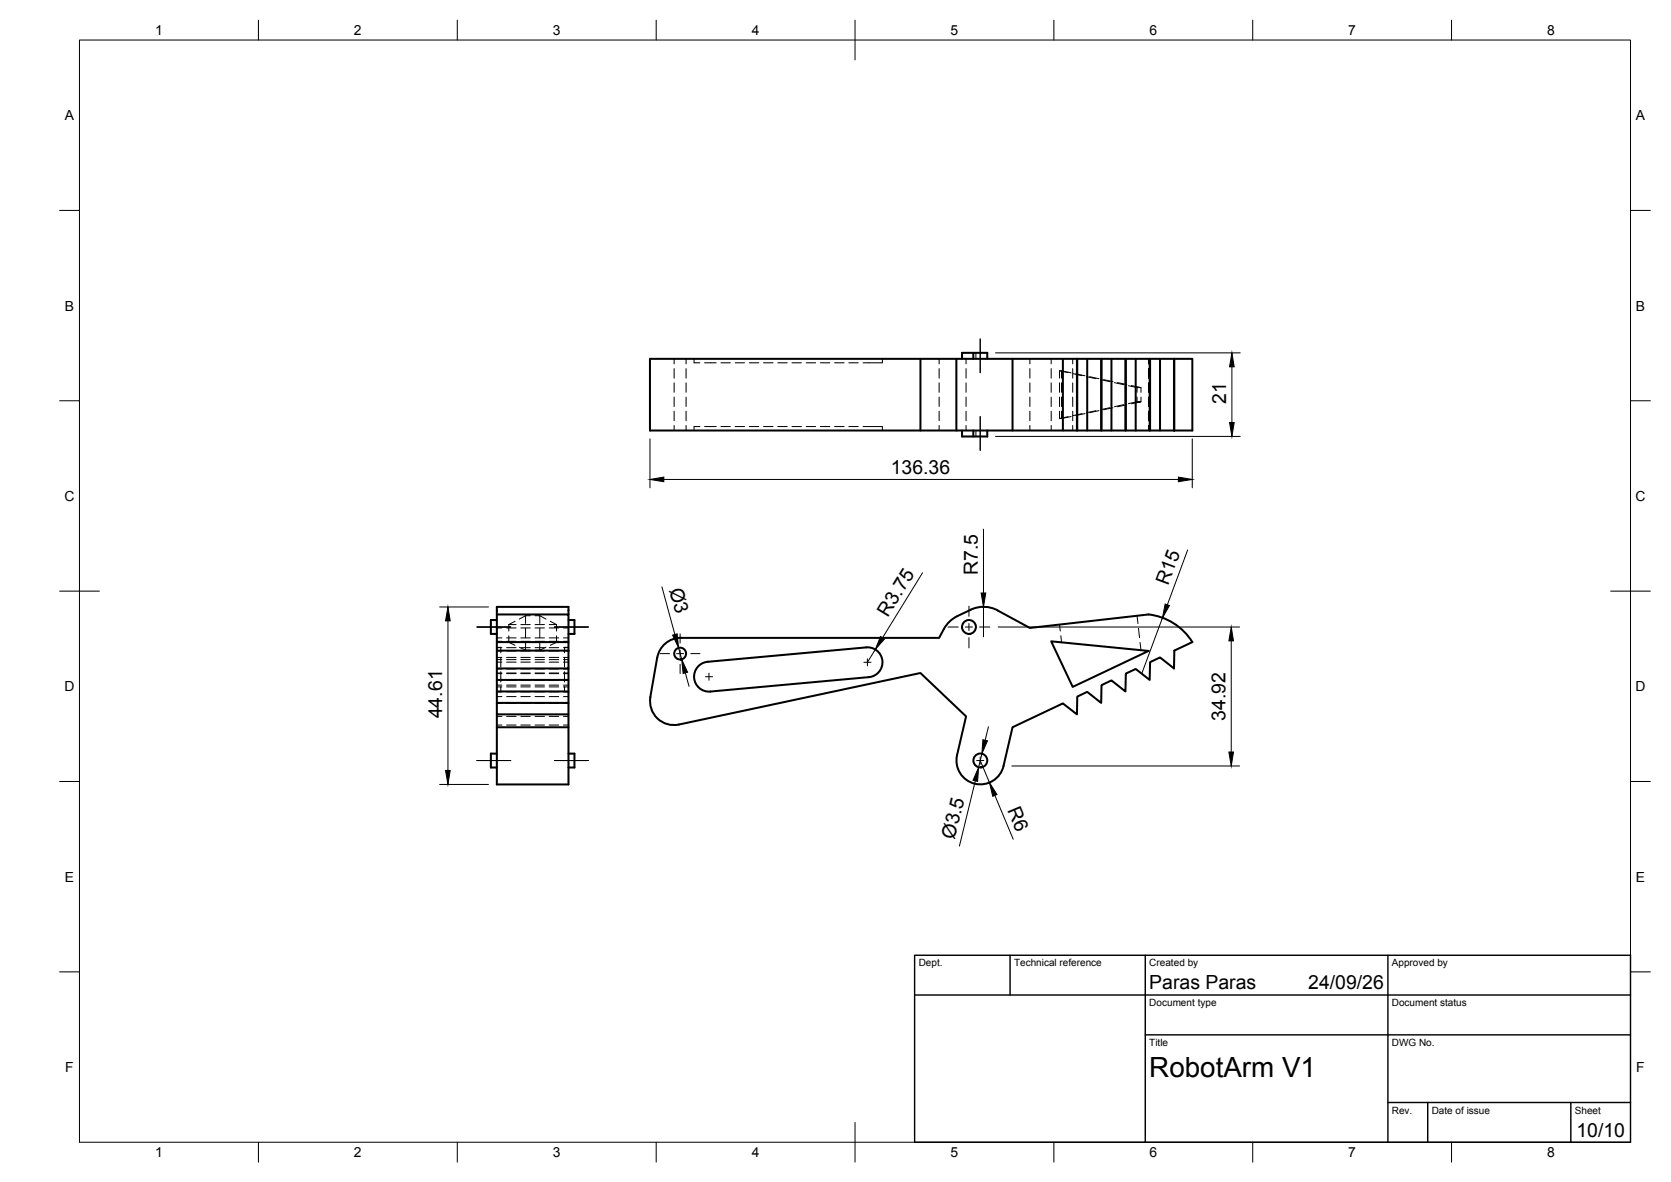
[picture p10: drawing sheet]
<svg xmlns="http://www.w3.org/2000/svg" width="420mm" height="297mm" viewBox="0 0 420 297" stroke-linecap="round" stroke-linejoin="round" font-family="sans-serif">
<!-- layer: Visible -->
<g fill="none" stroke="#000" stroke-width=".51">
<path d="M231.4 90.2v18M240.5 90.2v18M241.9 90.2v-1.5h6.3v1.5M244.7 88.7v1.5M254.6 90.2v18M267.3 90.2v18M270.8 90.2v18M270.9 90.2v18M273.4 90.2v18M276.9 90.2v18M277 90.2v18M279.5 90.2v18"/>
<path d="M283 90.2v18M283.1 90.2v18M285.6 90.2v18M289.1 90.2v18M289.2 90.2v18M291.7 90.2v18M295.2 90.2l.1 18zM295.2 90.2h-131.8v18h131.8M295.3 90.2h4.5v18h-4.5M241.9 108.2v1.5h6.3v-1.5M244.7 108.2v1.5M124.9 155.8h-1.5v3.5h1.5"/>
<path d="M124.9 154.4h18v7h-18M142.9 155.8h1.5v3.5h-1.5M142.9 154.4v-1.9h-18v11M237.3 158.1l-1.2 2.2h-64.9a6 6 0 0 0-5.9 4.9l-1.8 10M244.1 153.2a7.5 7.5 0 0 1 6.8 .2M244.1 153.2l-4.5 2.3-1.5 1.4-.8 1.2M250.9 153.4l8.1 4.4 29.8-3.4M288.8 154.4a15 15 0 0 1 11 7l-4.5 2.1-.1 4.5-3.5-2.8-2.5 1.2-.1 4.5-3.5-2.8-2.5 1.2-.1 4.5-3.5-2.8-2.5 1.2-.1 4.4-3.5-2.7-2.5 1.2-.1 4.4-3.5-2.7-12.7 6-2.3 9.7a6 6 0 0 1-7.2 4.5 6 6 0 0 1-4.5-7.2l2.3-9.8-11.5-10.9-60.7 13M124.9 163.5h18v4.5h-18zM124.9 168v29.1h18v-29.1M124.9 179.5h18M124.9 170.9h18"/>
<path d="M124.9 176.6h18M124.9 173.8h18M142.9 161.4v2.1M163.5 175.2a6 6 0 0 0 7.2 6.9M218.5 170.2l-39.9 3.6M218.5 170.2a3.8 3.8 0 0 0 3.4-4.1 3.8 3.8 0 0 0-4.1-3.4l-39.9 3.6a3.8 3.8 0 0 0-3.4 4.1 3.8 3.8 0 0 0 4.1 3.4M264.3 161.2l24.5 2.4-19.1 9zM124.9 189.4h-1.5v3.5h1.5M124.9 182.8h18M142.9 189.4h1.5v3.5h-1.5"/>
<circle cx="243.6" cy="157.6" r="1.75"/>
<circle cx="171" cy="164.2" r="1.49"/>
<circle cx="246.5" cy="191.1" r="1.75"/>
</g>
<!-- layer: Hidden -->
<g fill="none" stroke="#000" stroke-width=".25">
<path d="M169.5 90.2v1.2M169.5 92.6v2.4M169.5 96.2v2.4M169.5 99.8v2.4M172.5 90.2v1.2M172.5 92.6v2.4M172.5 96.2v2.4M172.5 99.8v2.4M174.5 90.2v1h1.5M177.2 91.2h2.9M181.3 91.2h2.3M184.8 91.2h2.4"/>
<path d="M188.4 91.2h2.4M192 91.2h2.4M195.6 91.2h2.4M199.1 91.2h2.4M202.7 91.2h2.4M206.3 91.2h2.4M209.8 91.2h2.4M213.4 91.2h2.4M221.9 90.2v1h-4.9M236.1 90.2v1.2M236.1 92.6v2.4M236.1 96.2v2.4"/>
<path d="M236.1 99.8v2.4M242.9 90.2v1.2M242.9 92.6v2.4M242.9 96.2v2.4M242.9 99.8v2.4M245.4 88.7v1.5M259 90.2v1.2M259 92.6v2.4M259 96.2v2.4M259 99.8v2.4M264.3 90.2v1.2M264.3 92.6v2.4"/>
<path d="M264.3 96.2v2.4M264.3 99.8v2.4M266.4 93.2l2.9 .5M266.4 93.2v1.8M266.4 96.2v2.4M266.4 99.8v2.4M266.4 93.2l2.2 .4M266.9 93.2v1.8M266.9 96.2v2.4M266.9 99.8v2.4M269.7 90.2v1.2M269.7 92.6v2.4"/>
<path d="M269.7 96.2v2.4M269.7 99.8v2.4M269.7 93.9l2.4 .5M270.5 93.9l2.3 .5M273.2 94.7l2.4 .5M274 94.7l2.3 .5M276.7 95.4l2.4 .5M277.5 95.4l2.3 .5M280.2 96.2l2.4 .5M281 96.1l2.3 .5M283.7 96.9l2.2 .5M284.5 96.9l2.4 .5"/>
<path d="M285.9 97.4h1v1.2M285.9 97.4v1.2M285.9 99.8v1.2M286.9 99.8v1.2M288.8 90.2v1.2M288.8 92.6v2.4M288.8 96.2v2.4M288.8 99.8v2.4M169.5 103.3v2.4M169.5 106.9v1.3M172.5 103.3v2.4M172.5 106.9v1.3"/>
<path d="M176 107.2h-1.5v1M177.2 107.2h2.9M181.3 107.2h2.3M184.8 107.2h2.4M188.4 107.2h2.4M192 107.2h2.4M195.6 107.2h2.4M199.1 107.2h2.4M202.7 107.2h2.4M206.3 107.2h2.4M209.8 107.2h2.4M213.4 107.2h2.4"/>
<path d="M217 107.2h4.9v1M236.1 103.3v2.4M236.1 106.9v1.3M242.9 103.3v2.4M242.9 106.9v1.3M245.4 108.2v1.5M259 103.3v2.4M259 106.9v1.3M264.3 103.3v2.4M264.3 106.9v1.3M266.4 105.2h.5M266.4 103.3v1.9"/>
<path d="M266.9 103.3v1.9M268.6 104.7l-2.2 .5M269.3 104.7l-2.4 .5M269.7 103.3v2.4M269.7 106.9v1.3M272.1 104l-2.4 .5M272.8 103.9l-2.3 .5M275.6 103.2l-2.4 .5M276.3 103.2l-2.3 .5M279.1 102.5l-2.4 .5M279.8 102.5l-2.3 .5M282.6 101.7l-2.4 .5"/>
<path d="M283.3 101.7l-2.3 .5M285.9 101h1l-2.4 .5M285.9 101l-2.2 .4M288.8 103.3v2.4M288.8 106.9v1.3M124.9 157.8h1.3M127.4 157.8h2.4M127.9 159.8v1.6l1.6 .8M127.9 157h1.9M127.9 157v1.6M129.5 156.1l-1.6 .9M131 157h2.3"/>
<path d="M131 157.8h2.3M132.1 154.7l-1.5 .9M132.1 154.7v2M132.1 157.9v2.4M132.1 154.7h1.2M134.5 157h2.4M134.5 154.7h1.2M134.5 157.8h2.4M135.7 154.7v2M135.7 157.9v2.4M135.7 154.7l1.6 .9M138.1 157h1.8"/>
<path d="M138.1 157.8h2.4M138.4 156.1l1.5 .9M139.9 157v1.6M139.9 159.8v1.6M141.7 157.8h1.2M266.4 157l.2 1.6M266.7 159.8l.2 1.6M285.9 154.7l.2 2M286.3 157.9l.2 2.4M124.9 162.7h1v1.3M124.9 175.1h1.3M124.9 176.8h1.3"/>
<path d="M124.9 173.9h1.3M124.9 166.4h1.3M124.9 168.1h1.3M124.9 169.3h1.3M124.9 165.2h1.3M124.9 172.2h1.3M124.9 171h1.3M124.9 161.2h1.3M124.9 163.6h1.3M124.9 172.6h1.3M124.9 160.3h1.3M124.9 169.1h1.3"/>
<path d="M124.9 165.8h1.3M124.9 162.8h1.3M125.9 168.8v2.6M125.9 165.2v2.4M125.9 172.6v1.2h-1M127.4 175.1h2.4M127.4 176.8h2.4M127.4 173.9h2.4M127.4 166.4h2.4M127.4 168.1h2.4M127.4 169.3h2.4M127.4 165.2h2.4"/>
<path d="M127.4 172.2h2.4M127.4 171h2.4M127.4 161.2h2.4M127.4 163.6h2.4M127.4 172.6h2.4M127.4 160.3h2.4M127.4 169.1h2.4M127.4 165.8h2.4M127.4 162.8h2.4M127.9 161.4h1.9M130.6 162.7l1.5 .7M131 161.4h2.3"/>
<path d="M131 175.1h2.3M131 176.8h2.3M131 173.9h2.3M131 166.4h2.3M131 168.1h2.3M131 169.3h2.3M131 165.2h2.3M131 172.2h2.3M131 171h2.3M131 161.2h2.3M131 163.6h2.3M131 172.6h2.3"/>
<path d="M131 160.3h2.3M131 169.1h2.3M131 165.8h2.3M131 162.8h2.3M132.1 161.4v2h1.2M134.5 161.4h2.4M134.5 163.4h1.2M134.5 175.1h2.4M134.5 176.8h2.4M134.5 173.9h2.4M134.5 166.4h2.4M134.5 168.1h2.4"/>
<path d="M134.5 169.3h2.4M134.5 165.2h2.4M134.5 172.2h2.4M134.5 171h2.4M134.5 161.2h2.4M134.5 163.6h2.4M134.5 172.6h2.4M134.5 160.3h2.4M134.5 169.1h2.4M134.5 165.8h2.4M134.5 162.8h2.4M135.7 161.4v2l1.6-.7"/>
<path d="M138.1 161.4h1.8M138.1 175.1h2.4M138.1 176.8h2.4M138.1 173.9h2.4M138.1 166.4h2.4M138.1 168.1h2.4M138.1 169.3h2.4M138.1 165.2h2.4M138.1 172.2h2.4M138.1 171h2.4M138.1 161.2h2.4M138.1 163.6h2.4"/>
<path d="M138.1 172.6h2.4M138.1 160.3h2.4M138.1 169.1h2.4M138.1 165.8h2.4M138.1 162.8h2.4M139.9 161.4l-1.5 .8M141.7 175.1h1.2M141.7 176.8h1.2M141.7 173.9h1.2M141.7 166.4h1.2M141.7 168.1h1.2M141.7 169.3h1.2"/>
<path d="M141.7 165.2h1.2M141.7 172.2h1.2M141.7 171h1.2M141.7 161.2h1.2M141.7 163.6h1.2M141.7 172.6h1.2M141.7 160.3h1.2M141.7 169.1h1.2M141.7 165.8h1.2M141.7 162.8h1.2M141.9 168.8v2.6M141.9 165.2v2.4"/>
<path d="M141.9 172.6v1.2h1M142.9 162.7h-1v1.3M286.7 161.4l.2 2M124.9 180h1.3M124.9 182.2h1.3M127.4 180h2.4M127.4 182.2h2.4M131 180h2.3M131 182.2h2.3M134.5 180h2.4M134.5 182.2h2.4M138.1 180h2.4"/>
<path d="M138.1 182.2h2.4M141.7 180h1.2M141.7 182.2h1.2"/>
</g>
<!-- layer: BORDER -->
<g fill="none" stroke="#000" stroke-width=".25">
<path d="M20 10.1h390v276.9h-390zM65 5.1v5M115 5.1v5M165 5.1v5M215 5.1v10M265 5.1v5M315 5.1v5M365 5.1v5M15 52.9h5M410 52.9h5M15 100.7h5M410 100.7h5"/>
<path d="M15 148.6h10M405 148.6h10M15 196.4h5M410 196.4h5M15 244.2h5M410 244.2h5M65 287v5M115 287v5M165 287v5M215 282.1v9.9M265 287v5M315 287v5"/>
<path d="M365 287v5"/>
</g>
<!-- layer: TITLEBLOCK -->
<path d="M230 240.1h180v46.9h-180zM230 250h180M254 240.1v9.9M288 240.1v46.9M349 240.1v46.9M288 260.1h122M349 277.1h61M359 277.1v9.9M395 277.1v9.9" fill="none" stroke="#000" stroke-width=".36"/>
<!-- layer: Smart Centers -->
<g fill="none" stroke="#000" stroke-width=".25">
<path d="M246.5 85.2v8.5M246.5 104.7v8.5M119.9 157.6h8.5M139.4 157.6h8.5M171 159.3v2.3M238.4 157.6h2.5M242.7 157.6h1.8M243.6 152.3v2.6M243.6 156.7v1.8M246.3 157.6h2.6M166 164.3h2.3M170.1 164.3h1.8"/>
<path d="M171 163.4v1.8M171 166.9v2.4M173.7 164.3h2.3M177.4 170.1h1.8M178.3 169.2v1.7M217.2 166.4h1.8M218.1 165.6v1.7M243.6 160.2v2.6M119.9 191.1h8.5M139.4 191.1h8.5M245.6 191.1h1.8M246.5 190.2v1.8"/>
</g>
<!-- layer: FD_Dimensions -->
<g fill="none" stroke="#000" stroke-width=".25">
<path d="M250.3 88.7h61.5M309.8 92.2v14M163.4 110.3v12.3M250.3 109.7h61.5M299.8 110.3v12.3M166.9 120.5h129.4M247.3 133v16M298.6 138.2l-5.1 13.8M110.5 152.5h12.3M112.6 156v37.6M166.4 147.5l3.3 12M232 143.9l-10.1 16.4"/>
<path d="M247.3 152.5v7.5M251 157.6h60.7M292.3 155.3l-5.2 14M170.6 162.8l.8 2.9M172.3 169.1l.9 3.4M220.1 163.2l-2 3.2M309.6 161.1v27.9M110.5 197.1h12.3M245.2 196.2l-4 16.4M246.5 191.1l2.3 5.6M246.9 189.4l-.8 3.4M248.5 182.6l-.8 3.4"/>
<path d="M250.1 199.9l4.7 11M254.4 192.5h57.3"/>
</g>
<g fill="#000" stroke="#000" stroke-width=".25">
<path d="M309.8 88.7l.5 3.5h-1.1zM163.4 120.5l3.5-.6v1.2zM296.3 119.9l3.5 .6-3.5 .6zM309.2 106.2h1.1l-.5 3.5zM112.6 152.5l.6 3.5h-1.2zM169.1 159.6l1.2-.3 .3 3.5zM221.4 160l1 .6-2.3 2.6zM246.7 149h1.2l-.6 3.5zM293 151.8l1 .4-1.7 3.1zM171.4 165.7l1.5 3.2-1.1 .4zM309.6 157.6l.6 3.5h-1.2zM112 193.6h1.2l-.6 3.5z"/>
<path d="M246.1 192.8l-.3 3.6-1.1-.3zM247.1 185.9l1.2 .3-1.4 3.2zM248.8 196.7l1.9 3-1.1 .4zM309 189h1.2l-.6 3.5z"/>
</g>
<text font-size="7" x="289" y="270.6">RobotArm V1</text>
<g font-size="4.9">
<text x="308.3" y="101.5" transform="rotate(-90 308.3 101.5)">21</text>
<text x="224" y="119">136.36</text>
<text x="168.2" y="148.2" transform="rotate(75 168.2 148.2)">Ø3</text>
<text x="245.8" y="144.5" transform="rotate(-90 245.8 144.5)">R7.5</text>
<text x="293.7" y="147.2" transform="rotate(-70 293.7 147.2)">R15</text>
<text x="223.2" y="155.3" transform="rotate(-58 223.2 155.3)">R3.75</text>
<text x="111.2" y="180.5" transform="rotate(-90 111.2 180.5)">44.61</text>
<text x="308.1" y="181.1" transform="rotate(-90 308.1 181.1)">34.92</text>
<text x="253.2" y="203.5" transform="rotate(67 253.2 203.5)">R6</text>
<text x="240" y="211.1" transform="rotate(-76 240 211.1)">Ø3.5</text>
<text x="289" y="248.5">Paras Paras</text>
<text x="329" y="248.5">24/09/26</text>
<text x="396.4" y="285.7">10/10</text>
</g>
<g font-size="3.5">
<text x="39" y="8.8">1</text>
<text x="89" y="8.8">2</text>
<text x="139" y="8.8">3</text>
<text x="189" y="8.8">4</text>
<text x="239" y="8.8">5</text>
<text x="289" y="8.8">6</text>
<text x="339" y="8.8">7</text>
<text x="389" y="8.8">8</text>
<text x="16.3" y="30.2">A</text>
<text x="411.3" y="30.2">A</text>
<text x="16.3" y="78">B</text>
<text x="411.3" y="78">B</text>
<text x="16.2" y="125.9">C</text>
<text x="411.2" y="125.9">C</text>
<text x="16.2" y="173.7">D</text>
<text x="411.2" y="173.7">D</text>
<text x="16.3" y="221.6">E</text>
<text x="411.3" y="221.6">E</text>
<text x="16.4" y="269.4">F</text>
<text x="411.4" y="269.4">F</text>
<text x="39" y="290.8">1</text>
<text x="89" y="290.8">2</text>
<text x="139" y="290.8">3</text>
<text x="189" y="290.8">4</text>
<text x="239" y="290.8">5</text>
<text x="289" y="290.8">6</text>
<text x="339" y="290.8">7</text>
<text x="389" y="290.8">8</text>
</g>
<g font-size="2.5">
<text x="231" y="242.9">Dept.</text>
<text x="255" y="242.9">Technical reference</text>
<text x="289" y="242.9">Created by</text>
<text x="350" y="242.9">Approved by</text>
<text x="289" y="252.8">Document type</text>
<text x="350" y="252.8">Document status</text>
<text x="289" y="262.9">Title</text>
<text x="350" y="262.9">DWG No.</text>
<text x="350" y="279.9">Rev.</text>
<text x="360" y="279.9">Date of issue</text>
<text x="396" y="279.9">Sheet</text>
</g>
</svg>
